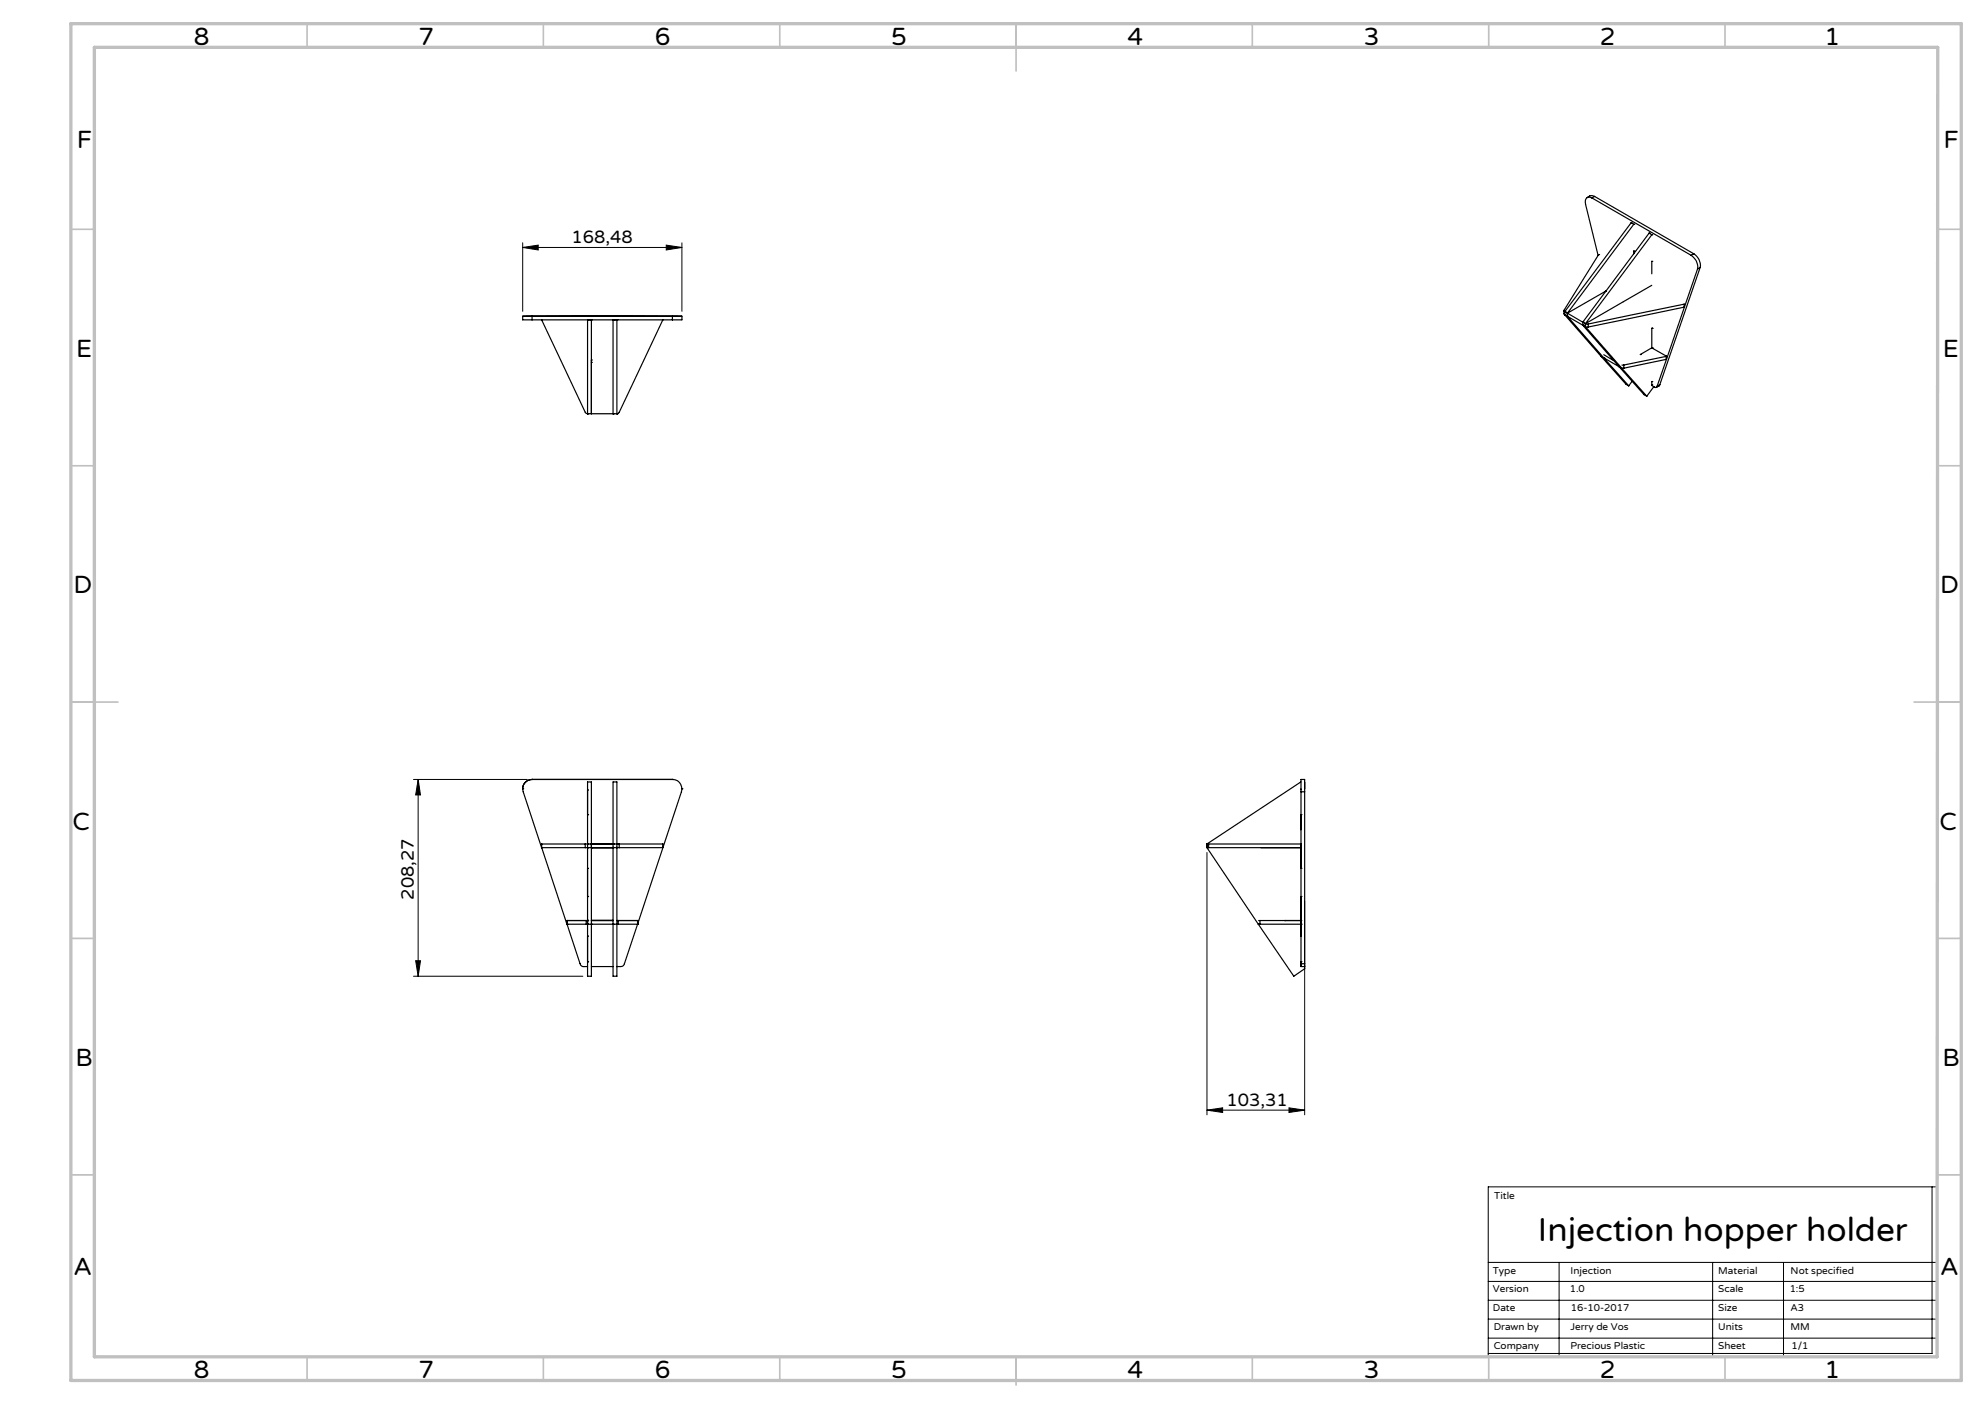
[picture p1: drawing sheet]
<svg xmlns="http://www.w3.org/2000/svg" width="420mm" height="297mm" viewBox="0 0 420 297" stroke-linecap="round" stroke-linejoin="round" font-family="sans-serif">
<!-- layer: Laag 1 -->
<g fill="none" stroke="#000" stroke-width=".21">
<path d="M110.6 52.3l3.3-.4v1zM110.6 51.4v14.5M110.6 52.3h33.7M141 51.9l3.3 .4-3.3 .6zM144.3 51.4v14.5M87.5 164.9h24.1M88.5 164.9l.5 3.3h-1.1zM88.5 164.9v41.6M255.4 180.3v55.5M276 190.6v45.2M87.5 206.5h35.8M87.9 203.2h1.1l-.5 3.3z"/>
<path d="M255.4 234.8l3.3-.5v1zM255.4 234.8h20.6M272.7 234.3l3.3 .5-3.3 .5zM408.8 251.1v35.2h-93.9M314.9 267h95M314.9 271.1h95M314.9 275.1h95M314.9 279h95M329.9 267v20.1M362.4 267v20.1M377.4 267v20.1M314.9 283.1h95"/>
<path d="M315 287h94.9v-35.9h-95v36h95"/>
</g>
<g fill="none" stroke="#c0c0c0" stroke-width=".35">
<path d="M65 5v5M115 5v5M165 5v5M215 5v10M265 5v5M315 5v5M365 5v5M15 48.5h5M410 48.5h5M15 98.5h5M410 98.5h5M15 148.5h10"/>
<path d="M405 148.5h10M15 198.5h5M410 198.5h5M15 248.5h5M410 248.5h5M65 287v5M115 287v5M165 287v5M215 287v6M265 287v5M315 287v5M365 287v5"/>
</g>
<path d="M15 5h400v287h-400zM20 10h390l-.1 277h-389.9z" fill="none" stroke="#c0c0c0" stroke-width=".7"/>
<g fill="#000">
<path d="M110.6 52.3l3.3-.4v1zM141 51.9l3.3 .4-3.3 .6z"/>
<path d="M88.5 164.9l.5 3.3h-1.1zM87.9 203.2h1.1l-.5 3.3z"/>
<path d="M255.4 234.8l3.3-.5v1zM272.7 234.3l3.3 .5-3.3 .5z"/>
</g>
<g fill="none" stroke="#000" stroke-width=".25">
<path d="M336.8 41.9a.88 .88 0 0 0-1-.1 .88 .88 0 0 0-.4 1l2.7 11.2M336.8 41.9l21 12.1M337.4 41.6a1.25 1.25 0 0 0-1.6 .2M337.4 41.6l-.6 .3M337.4 41.6l21 12.1M338.2 53.9h.1M338.2 53.9l-7.3 11.7 .2 .3M345.1 47.1h.1M345.1 47.1l.6 .3M345.1 47.1l-14 18.8M345.7 47.4h.1M345.7 53.1h.1"/>
<path d="M345.7 47.4l-14.1 18.8M345.7 53.1v.6M348.9 49.3h.1M348.9 49.3l.6 .4M348.9 49.3l-14 18.9M349.5 49.7h.1M349.5 55.3h.1M349.5 49.7l-14 18.8M349.5 55.3v2.6M357.8 54l.4 .3a2.85 2.85 0 0 1 1 2.6M358.4 53.7a2.85 2.85 0 0 1 1.3 2.9M358.4 53.7l-.6 .3"/>
<path d="M359.2 56.9l-6.6 19.1M359.7 56.6l-.5 .3M359.7 56.6l-8.5 24.8M110.6 66.9h2v.8h-2zM110.7 66.9h31.6M112.6 67.7h29.7M114.6 67.7l9.2 19.5 .5 .3M122.7 66.8h.9M124.3 67.7h.1M124.3 66.9h.1M124.3 67.7v19.8M125.1 67.7h.1"/>
<path d="M125.1 66.9h.1M125.1 76.7h.1M125.1 76.2h.1M125.1 67.7v19.8M129.7 67.7h.1M129.7 66.9h.1M129.7 67.7v19.8M130.5 67.7h.1M130.5 66.9h.1M130.5 67.7v19.8M131.3 66.8l12.9 .1M140.3 67.7l-9.3 19.5-.5 .3"/>
<path d="M142.3 66.9h2v.8h-2M142.3 66.9v.8M330.9 65.7v.7l.2 .2M331.1 65.9h.1M331.1 66.6h.1M331.1 65.9l.5 .3M331.1 66.6l.5 .3M331.1 65.9v.7M331.1 66.6l7.7 8.8M331.6 66.2h.1M331.6 66.9h.1M331.6 66.9l7.7 8.8"/>
<path d="M331.6 66.2v.7M331.6 66.2l3.3 2M331.6 66.9l3.3 1.9M334.9 68.2h.1M334.9 68.8h.1M334.9 68.2l.6 .3M334.9 68.8l.6 .3M334.9 68.2v.6M334.9 68.8l7.7 8.8M335.5 68.5h.1M335.5 68.5h.6M335.5 69.1l.6 .1"/>
<path d="M335.5 69.1l7.6 8.8M335.5 68.5v.6M336.1 68.5v.7M338.8 75.4l.5 .3M338.8 75.4l5.3 5.9 .5 .3M339.3 75.7h.1M339.3 75.7l5.3 5.9M339.3 75l2.1 1.3M339.3 75.7l3.3 1.9M339.7 61.6h.1M339.7 61.6l-8.1 4.6M339.8 61.6h-.1"/>
<path d="M342.6 77.6h.1M342.6 77.6l.5 .3M342.6 77.6l5.3 5.9 .5 .3M343.1 77.9l5.3 5.9M343.2 77.2h.4M343.2 77.9h.4M343.6 77.2v.7M347.1 75h.1M349.5 69.5h.1M349.5 73.6h.1M349.5 69.5v4.1M349.5 60.4l-14 8.1"/>
<path d="M349.5 73.6l-2.4 1.4M349.5 73.6l3.1 1.7M352.6 76h.1M352.6 75.4l-9 1.8M352.6 75.4v.6M352.6 76l-9 1.9M352.6 75.3v.1M352.6 76l-2 5.7M352.6 75.3v.7M356.3 64.3h.1M356.3 64.3l-20.2 4.2M356.3 65l-20.2 4.2"/>
<path d="M356.3 65h.1M356.3 64.3v.7M124.3 87.5h.1M124.3 87.5h6.2M129.7 87.5h.1M130.5 87.5h.1M345.3 80.6l-.7 1M349.5 80.7h.1M349.5 81.4h.1M349.5 81.6l.8 .4 .3-.3M349.5 80.7v.7M349.9 81.8l-1.5 2"/>
<path d="M351.2 81.4l-.7 .5M351.2 81.4l-.6 .3M110.6 166.9h.1M112.6 164.9a1.98 1.98 0 0 0-1.9 2.6l12 36.4a.77 .77 0 0 0 .9 .6h.7M112.6 164.9h.1M112.6 164.9a1.99 1.99 0 0 0-2 2M112.6 164.9h29.7M114.6 178.5h.1M114.6 179.3h.1M114.6 179.3h9.2M114.6 178.5h9.2M114.6 178.5v.8"/>
<path d="M123.8 179.3h.5M123.8 178.5h.5M123.8 178.5v.8M124.3 178.5h.1M124.3 172.3h.1M124.3 167.1h.1M124.3 179.3h.1M124.3 179.3h6.7M124.3 178.5h6.2M124.3 165.4h.8v41.1h-.8zM125.1 179.3h.1M125.1 178.5h.1"/>
<path d="M129.7 179.3h.1M129.7 178.5h.1M129.7 165.4h.8v41.1h-.8zM130.5 178.5h.1M130.5 178.5h.5M131 179.3h9.2M131 178.5h9.2M131 178.5v.8M140.2 178.5h.1M140.2 179.3h.1M140.2 178.5v.8M142.3 164.9a1.98 1.98 0 0 1 1.9 2.6l-9.3 28"/>
<path d="M142.3 164.9h.1M144.3 166.9h.1M255.4 178.5h.3M255.4 179.3h.3M255.4 179.3l10.8 16.2M255.4 178.5v.8M255.7 178.5h19.5M255.7 178.5v.8M266.8 179.3h8.5M275.2 178.5v.8h-19.5M275.2 178.5h.1M275.2 165.4l-19.8 13.1"/>
<path d="M275.3 172.3h.1M275.3 167.5v-2.6h.7v2.6M275.3 166.9v.2M275.3 167.5v36.8M275.3 167.5h.7M276 165.4v1.5M276 167.5v36.4M119.9 194.7h.1M119.9 195.5h.1M119.9 195.5h4.1M119.9 194.7h4.4M119.9 194.7v.8"/>
<path d="M124 195.5h.3M124.3 189.7h.1M124.3 183.7h.1M124.3 198h.1M124.3 195.5h.1M124.3 194.7h.1M124.3 194.7h-.3v.8M124.3 195.5h6.5M125.1 195.5h.1M125.1 194.7h4.6M129.7 195.5h.1M130.8 195.5h4.1"/>
<path d="M134.9 195.5l-2.8 8.4a.75 .75 0 0 1-.8 .6h-.8M134.9 194.7h.1M134.9 194.7h-4.4h.3v.8M134.9 195.5h.1M134.9 194.7v.8M266.2 195.5h.1M266.2 195.5l7.6 11 2.2-1.6v-.6M266.3 195.5h.3M266.3 194.7h.3M266.6 195.5h8.6M266.6 194.7h8.7M266.6 194.7v.8"/>
<path d="M271.8 194.7h.1M275.2 195.5h.1M275.2 194.7h.1M275.2 194.7v.8M275.3 183.7h.1M275.3 189.6h.1M275.3 195.5h.1M275.3 189.6l-.1 5.1M275.3 195.5v2.5M124.3 203.4h.1M125.1 204.5h4.6M275.3 203.4h.1"/>
<path d="M275.3 203.9h.7v.6h-.7z"/>
</g>
<text font-size="7.1" x="325.4" y="262.5">Injection hopper holder</text>
<g font-size="5.3">
<text x="41" y="9.5">8</text>
<text x="88.5" y="9.5">7</text>
<text x="138.5" y="9.5">6</text>
<text x="188.5" y="9.5">5</text>
<text x="238.5" y="9.5">4</text>
<text x="288.5" y="9.5">3</text>
<text x="338.5" y="9.5">2</text>
<text x="386" y="9.5">1</text>
<text x="16.2" y="31.3">F</text>
<text x="411.2" y="31.3">F</text>
<text x="16.1" y="75.5">E</text>
<text x="411.1" y="75.5">E</text>
<text x="15.5" y="125.5">D</text>
<text x="410.5" y="125.5">D</text>
<text x="15.4" y="175.5">C</text>
<text x="410.4" y="175.5">C</text>
<text x="16" y="225.5">B</text>
<text x="411" y="225.5">B</text>
<text x="15.5" y="269.8">A</text>
<text x="410.5" y="269.8">A</text>
<text x="41" y="291.5">8</text>
<text x="88.5" y="291.5">7</text>
<text x="138.5" y="291.5">6</text>
<text x="188.5" y="291.5">5</text>
<text x="238.5" y="291.5">4</text>
<text x="288.5" y="291.5">3</text>
<text x="338.5" y="291.5">2</text>
<text x="386" y="291.5">1</text>
</g>
<g font-size="3.8">
<text x="120.9" y="51.4">168,48</text>
<text x="87.6" y="190.3" transform="rotate(-90 87.6 190.3)">208,27</text>
<text x="259.5" y="233.9">103,31</text>
</g>
<g font-size="2.1">
<text x="316.2" y="253.6">Title</text>
<text x="315.9" y="269.4">Type</text>
<text x="332.3" y="269.4">Injection</text>
<text x="363.6" y="269.4">Material</text>
<text x="378.9" y="269.4">Not specified</text>
<text x="315.9" y="273.3">Version</text>
<text x="332.1" y="273.3">1.0</text>
<text x="363.6" y="273.3">Scale</text>
<text x="378.7" y="273.3">1:5</text>
<text x="315.9" y="277.3">Date</text>
<text x="316" y="281.4">Drawn by</text>
<text x="332.3" y="281.3">Jerry de Vos</text>
<text x="332.4" y="277.3">16-10-2017</text>
<text x="363.6" y="281.4">Units</text>
<text x="363.6" y="277.3">Size</text>
<text x="378.8" y="281.4">MM</text>
<text x="378.8" y="277.3">A3</text>
<text x="316" y="285.3">Company</text>
<text x="332.3" y="285.3">Precious Plastic</text>
<text x="363.6" y="285.3">Sheet</text>
<text x="379.1" y="285.3">1/1</text>
</g>
</svg>
